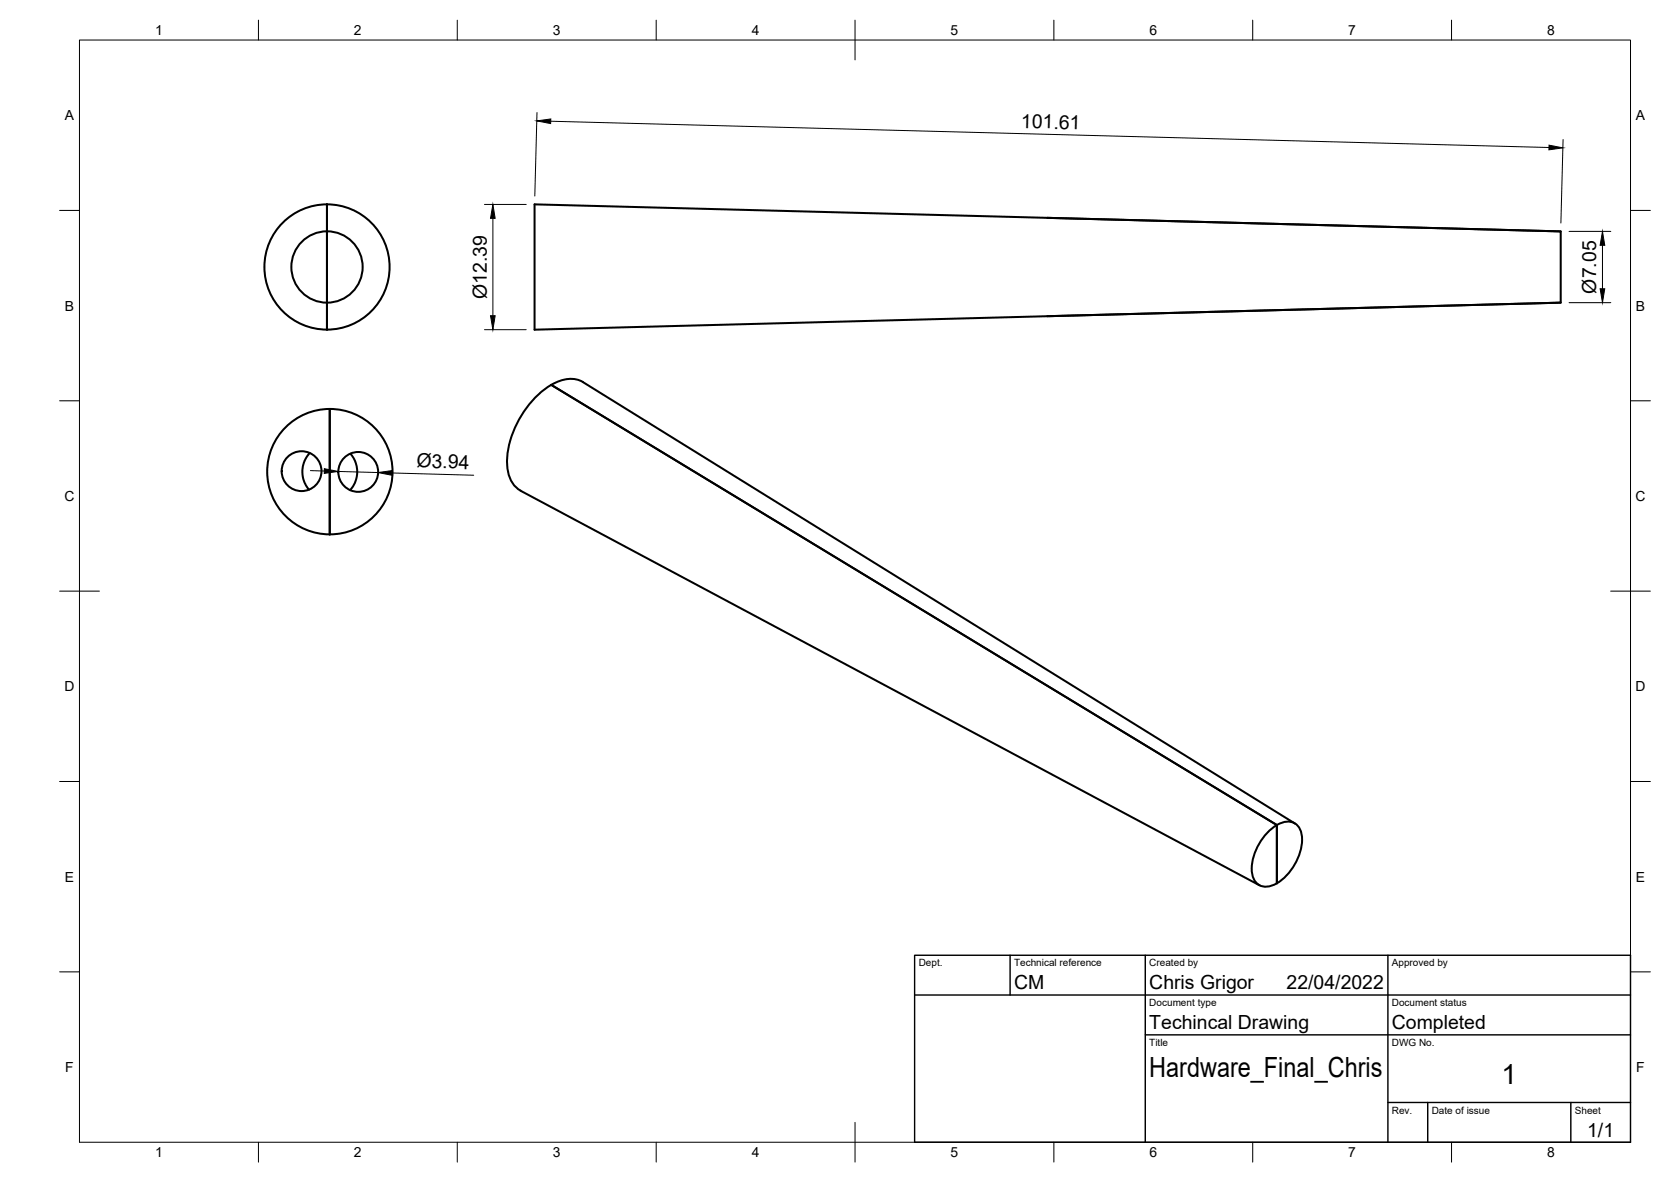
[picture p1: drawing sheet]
<svg xmlns="http://www.w3.org/2000/svg" width="420mm" height="297mm" viewBox="0 0 420 297" stroke-linecap="round" stroke-linejoin="round" font-family="sans-serif">
<!-- layer: Visible -->
<g fill="none" stroke="#000" stroke-width=".51">
<path d="M82.2 58.2v-6.8v31.5M82.2 58.2v24.7M134.4 51.4l258 6.8v17.9l-258 6.8zM263.3 54.7l129.1 3.5M392.4 76.1l-129.1 3.4M138.6 96.7l182.5 110.6v14.7v-14.7zM138.6 96.7a24.5 24.5 0 0 0-11.1 19.5 7.7 7.7 0 0 0 3.4 7.1M138.6 96.7a7.9 7.9 0 0 1 8-.7l179 111M77.9 113.8l-1.3 2-.6 2.3 .3 2.5 .6 1.3 .8 1.1M82.9 102.8v31.5M88.1 114l.8 1.1 .5 1.2 .3 1.2 .1 1.5-.5 2.2-1.3 2M130.9 123.3l185.8 99.2"/>
<path d="M318.6 209.3a7.5 7.5 0 0 1 5.9-2.8 3.9 3.9 0 0 1 2.9 4.5 13.7 13.7 0 0 1-7.3 11.4 3.6 3.6 0 0 1-5.3-3.1 13.5 13.5 0 0 1 3.8-10z"/>
<circle cx="82.2" cy="67.1" r="9"/>
<circle cx="82.2" cy="67.1" r="15.7"/>
<circle cx="75.8" cy="118.4" r="5"/>
<circle cx="82.9" cy="118.5" r="15.8"/>
<circle cx="90.1" cy="118.6" r="5"/>
</g>
<!-- layer: Border -->
<g fill="none" stroke="#000" stroke-width=".25">
<path d="M20 10.1h390v276.9h-390zM65 5.1v5M115 5.1v5M165 5.1v5M215 5.1v10M265 5.1v5M315 5.1v5M365 5.1v5M15 52.9h5M410 52.9h5M15 100.7h5M410 100.7h5"/>
<path d="M15 148.6h10M405 148.6h10M15 196.4h5M410 196.4h5M15 244.2h5M410 244.2h5M65 287v5M115 287v5M165 287v5M215 282.1v9.9M265 287v5M315 287v5"/>
<path d="M365 287v5"/>
</g>
<!-- layer: TitleBlock -->
<path d="M230 240.1h180v46.9h-180zM230 250h180M254 240.1v9.9M288 240.1v46.9M349 240.1v46.9M288 260.1h122M349 277.1h61M359 277.1v9.9M395 277.1v9.9" fill="none" stroke="#000" stroke-width=".36"/>
<!-- layer: Dimensions -->
<path d="M135 28.3l-.5 21M138.5 30.5l251 6.6M393 35.1l-.5 21M121.8 51.4h10.5M123.9 54.9v24.4M394.5 58.2h10.5M394.5 76.1h10.5M402.9 61.6v11M121.8 82.9h10.5M78 118.3l3.6 .1M85 118.5l10 .3M98.6 118.9l20.5 .5" fill="none" stroke="#000" stroke-width=".25"/>
<path d="M135 30.4l3.5-.5v1.2zM389.5 36.5l3.5 .7-3.5 .5zM123.9 51.4l.6 3.5h-1.2zM123.3 79.3h1.2l-.6 3.6zM402.9 58.2l.6 3.4h-1.2zM402.3 72.6h1.2l-.6 3.5zM81.6 117.8l3.4 .7-3.5 .5zM95 118.8l3.6-.5-.1 1.1z" fill="#000" stroke="#000" stroke-width=".25"/>
<g font-size="7">
<text x="289" y="270.6">Hardware_Final_Chris</text>
<text x="377.5" y="272.3">1</text>
</g>
<g font-size="4.9">
<text x="256.7" y="32.1" transform="rotate(2 256.7 32.1)">101.61</text>
<text x="122.4" y="75.1" transform="rotate(-90 122.4 75.1)">Ø12.39</text>
<text x="401.4" y="73.8" transform="rotate(-90 401.4 73.8)">Ø7.05</text>
<text x="104.7" y="117.5" transform="rotate(2 104.7 117.5)">Ø3.94</text>
<text x="255" y="248.5">CM</text>
<text x="289" y="248.5">Chris Grigor</text>
<text x="323.5" y="248.5">22/04/2022</text>
<text x="289" y="258.6">Techincal Drawing</text>
<text x="350" y="258.6">Completed</text>
<text x="399.1" y="285.7">1/1</text>
</g>
<g font-size="3.5">
<text x="39" y="8.8">1</text>
<text x="89" y="8.8">2</text>
<text x="139" y="8.8">3</text>
<text x="189" y="8.8">4</text>
<text x="239" y="8.8">5</text>
<text x="289" y="8.8">6</text>
<text x="339" y="8.8">7</text>
<text x="389" y="8.8">8</text>
<text x="16.3" y="30.2">A</text>
<text x="411.3" y="30.2">A</text>
<text x="16.3" y="78">B</text>
<text x="411.3" y="78">B</text>
<text x="16.2" y="125.9">C</text>
<text x="411.2" y="125.9">C</text>
<text x="16.2" y="173.7">D</text>
<text x="411.2" y="173.7">D</text>
<text x="16.3" y="221.6">E</text>
<text x="411.3" y="221.6">E</text>
<text x="16.4" y="269.4">F</text>
<text x="411.4" y="269.4">F</text>
<text x="39" y="290.8">1</text>
<text x="89" y="290.8">2</text>
<text x="139" y="290.8">3</text>
<text x="189" y="290.8">4</text>
<text x="239" y="290.8">5</text>
<text x="289" y="290.8">6</text>
<text x="339" y="290.8">7</text>
<text x="389" y="290.8">8</text>
</g>
<g font-size="2.5">
<text x="231" y="242.9">Dept.</text>
<text x="255" y="242.9">Technical reference</text>
<text x="289" y="242.9">Created by</text>
<text x="350" y="242.9">Approved by</text>
<text x="289" y="252.8">Document type</text>
<text x="350" y="252.8">Document status</text>
<text x="289" y="262.9">Title</text>
<text x="350" y="262.9">DWG No.</text>
<text x="350" y="279.9">Rev.</text>
<text x="360" y="279.9">Date of issue</text>
<text x="396" y="279.9">Sheet</text>
</g>
</svg>
